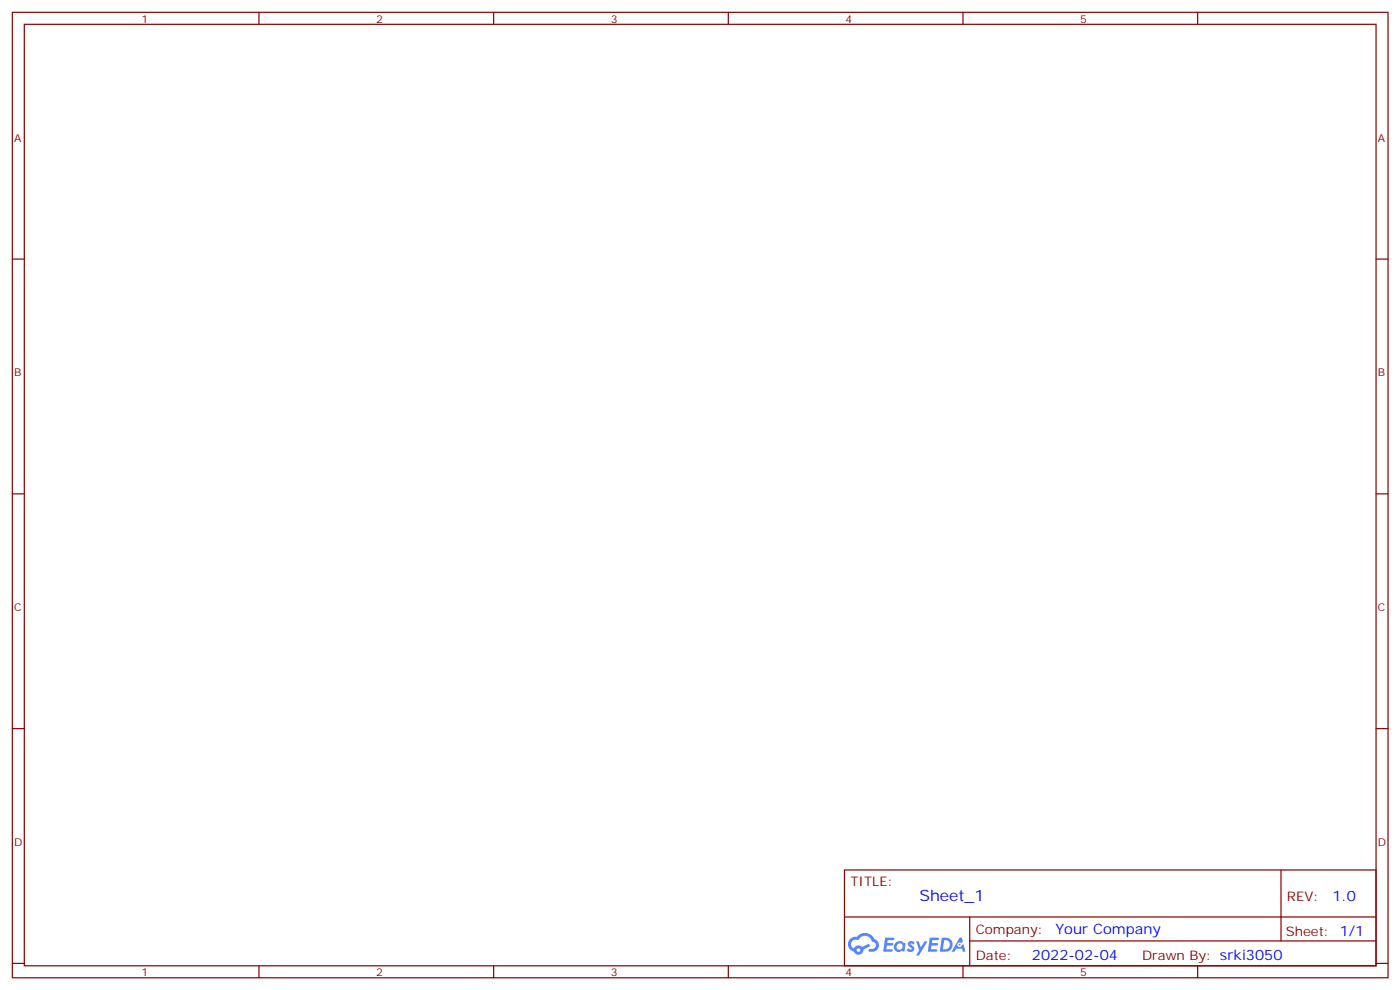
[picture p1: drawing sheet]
<svg xmlns="http://www.w3.org/2000/svg" width="413mm" height="292mm" viewBox="0 0 413 292" stroke-linecap="round" stroke-linejoin="round" font-family="sans-serif">
<g fill="none" stroke="#870000" stroke-width=".35">
<path d="M3.6 3.6h405.4v284.4h-405.4zM7.2 7.2h398.2v277.2h-398.2zM76.3 3.6v3.6M145.5 3.6v3.6M214.6 3.6v3.6M283.7 3.6v3.6M352.9 3.6v3.6M3.6 76.3h3.6M405.4 76.3h3.6M3.6 145.5h3.6M405.4 145.5h3.6M3.6 214.6h3.6"/>
<path d="M405.4 214.6h3.6M248.8 256.2h156.6v28.2h-156.6zM377.4 256.2v20.9M248.8 270.1h156.5M285.7 277.1h119.6M285.7 270.1v14.1M3.6 283.7h3.6M76.3 284.4v3.6M145.5 284.4v3.6M214.6 284.4v3.6M283.7 284.4v3.6M352.9 284.4v3.6"/>
<path d="M405.4 283.7h3.6"/>
</g>
<g fill="#5487ff">
<path d="M267.8 277.4a1.22 1.22 0 0 1 1.7 .3l-.4 .5a.47 .47 0 0 0-.3-.4 .47 .47 0 0 0-.5 .2l.2 .3a1.14 1.14 0 0 1 .7 1.7 1.14 1.14 0 0 1-1.9 0l-.2-.2 .5-.5 .7 .4a.29 .29 0 0 0 .4-.3 .29 .29 0 0 0-.3-.3 1.04 1.04 0 0 1-.6-1.7z"/>
<path d="M260.8 276.2h2.4l.3 .1-.1 .5-1.9 .1-.1 .9h1.5l.4 .3-.4 .4h-1.6l-.2 1.1h1.8l.1 .3-.1 .4h-2.7z"/>
<path d="M274 276.2h2.3l.3 .1-.1 .5-1.8 .1-.1 .9h1.5l.3 .3-.4 .4h-1.6l-.1 1.1h1.7l.2 .3-.2 .4h-2.6z"/>
<path d="M282.7 276.2h.7l.3 1.2-.6 .3a.69 .69 0 0 0-1 .3 .69 .69 0 0 0 .5 1 .69 .69 0 0 0 .8-.7l.5-.2 .6 2.2h-.8l-.2-.9h-1.8l-.5 .9h-.8z"/>
<path d="M269.9 277.2h.8l.6 1.9 1.1-1.9h.9l-2.6 4.2h-.8l.9-1.5z"/>
<path d="M277.5 276.2l-.6 4.1h1.3a2.11 2.11 0 0 0 2.5-2.1 2.11 2.11 0 0 0-2.5-2zM278.2 276.9a1.39 1.39 0 0 1 1.7 1.4 1.39 1.39 0 0 1-1.8 1.3h-.3z"/>
<path d="M263.8 277.8a1.54 1.54 0 0 0-.1 2.1 1.54 1.54 0 0 0 2.2 .2l.6 .2 .3-2.3-.2-.2-.4-.1a1.49 1.49 0 0 0-2.4 .1zM264.1 278.8a.94 .94 0 0 1 1.8 0 .94 .94 0 0 1-1.8 0z"/>
<path d="M250.5 276.5a2.18 2.18 0 0 0 1.1 3.7 1.44 1.44 0 0 0 1.6 1 1.44 1.44 0 0 0 1.2-1.5l2-1-.5-.8-1.9 1a1.47 1.47 0 0 0-2.4 .5 1.39 1.39 0 0 1-.7-2 1.39 1.39 0 0 1 2-.5 2.12 2.12 0 0 1 2.2-1.3 2.12 2.12 0 0 1 1.9 1.7 1.14 1.14 0 0 1 1.1 1.4 1.14 1.14 0 0 1-1.7 .8 .43 .43 0 0 0-.5 .3 .43 .43 0 0 0 .4 .5 1.98 1.98 0 0 0 2.5-1.2 1.98 1.98 0 0 0-1.2-2.5 3.1 3.1 0 0 0-5.3-.7l-.9 .1zM252.4 279.8a.55 .55 0 0 1 1.1 0 .55 .55 0 0 1-1.1 0z"/>
<circle cx="282.7" cy="278.3" r=".26"/>
</g>
<text font-size="4.6" fill="#00f" x="270.9" y="265.3">Sheet_1</text>
<g font-size="4.2" fill="#00f">
<text x="392.6" y="265.5">1.0</text>
<text x="311" y="275">Your Company</text>
<text x="304.1" y="282.9">2022-02-04</text>
</g>
<g font-size="3.9" fill="#800">
<text x="250.6" y="260.8">TITLE:</text>
<text x="379.2" y="265.5">REV:</text>
<text x="287.5" y="275">Company:</text>
<text x="378.9" y="275.6">Sheet: 1/1</text>
<text x="287.5" y="282.7">Date:</text>
<text x="336.5" y="282.8">Drawn By: srki3050</text>
</g>
<g font-size="3.2" fill="#800">
<text x="41.7" y="6.6">1</text>
<text x="110.9" y="6.6">2</text>
<text x="180" y="6.6">3</text>
<text x="249.2" y="6.6">4</text>
<text x="318.3" y="6.6">5</text>
<text x="4.2" y="41.7">A</text>
<text x="406" y="41.7">A</text>
<text x="4.2" y="110.9">B</text>
<text x="406" y="110.9">B</text>
<text x="4.2" y="180">C</text>
<text x="406" y="180">C</text>
<text x="4.2" y="249.2">D</text>
<text x="406" y="249.2">D</text>
<text x="41.7" y="287.4">1</text>
<text x="110.9" y="287.4">2</text>
<text x="180" y="287.4">3</text>
<text x="249.2" y="287.4">4</text>
<text x="318.3" y="287.4">5</text>
</g>
</svg>
